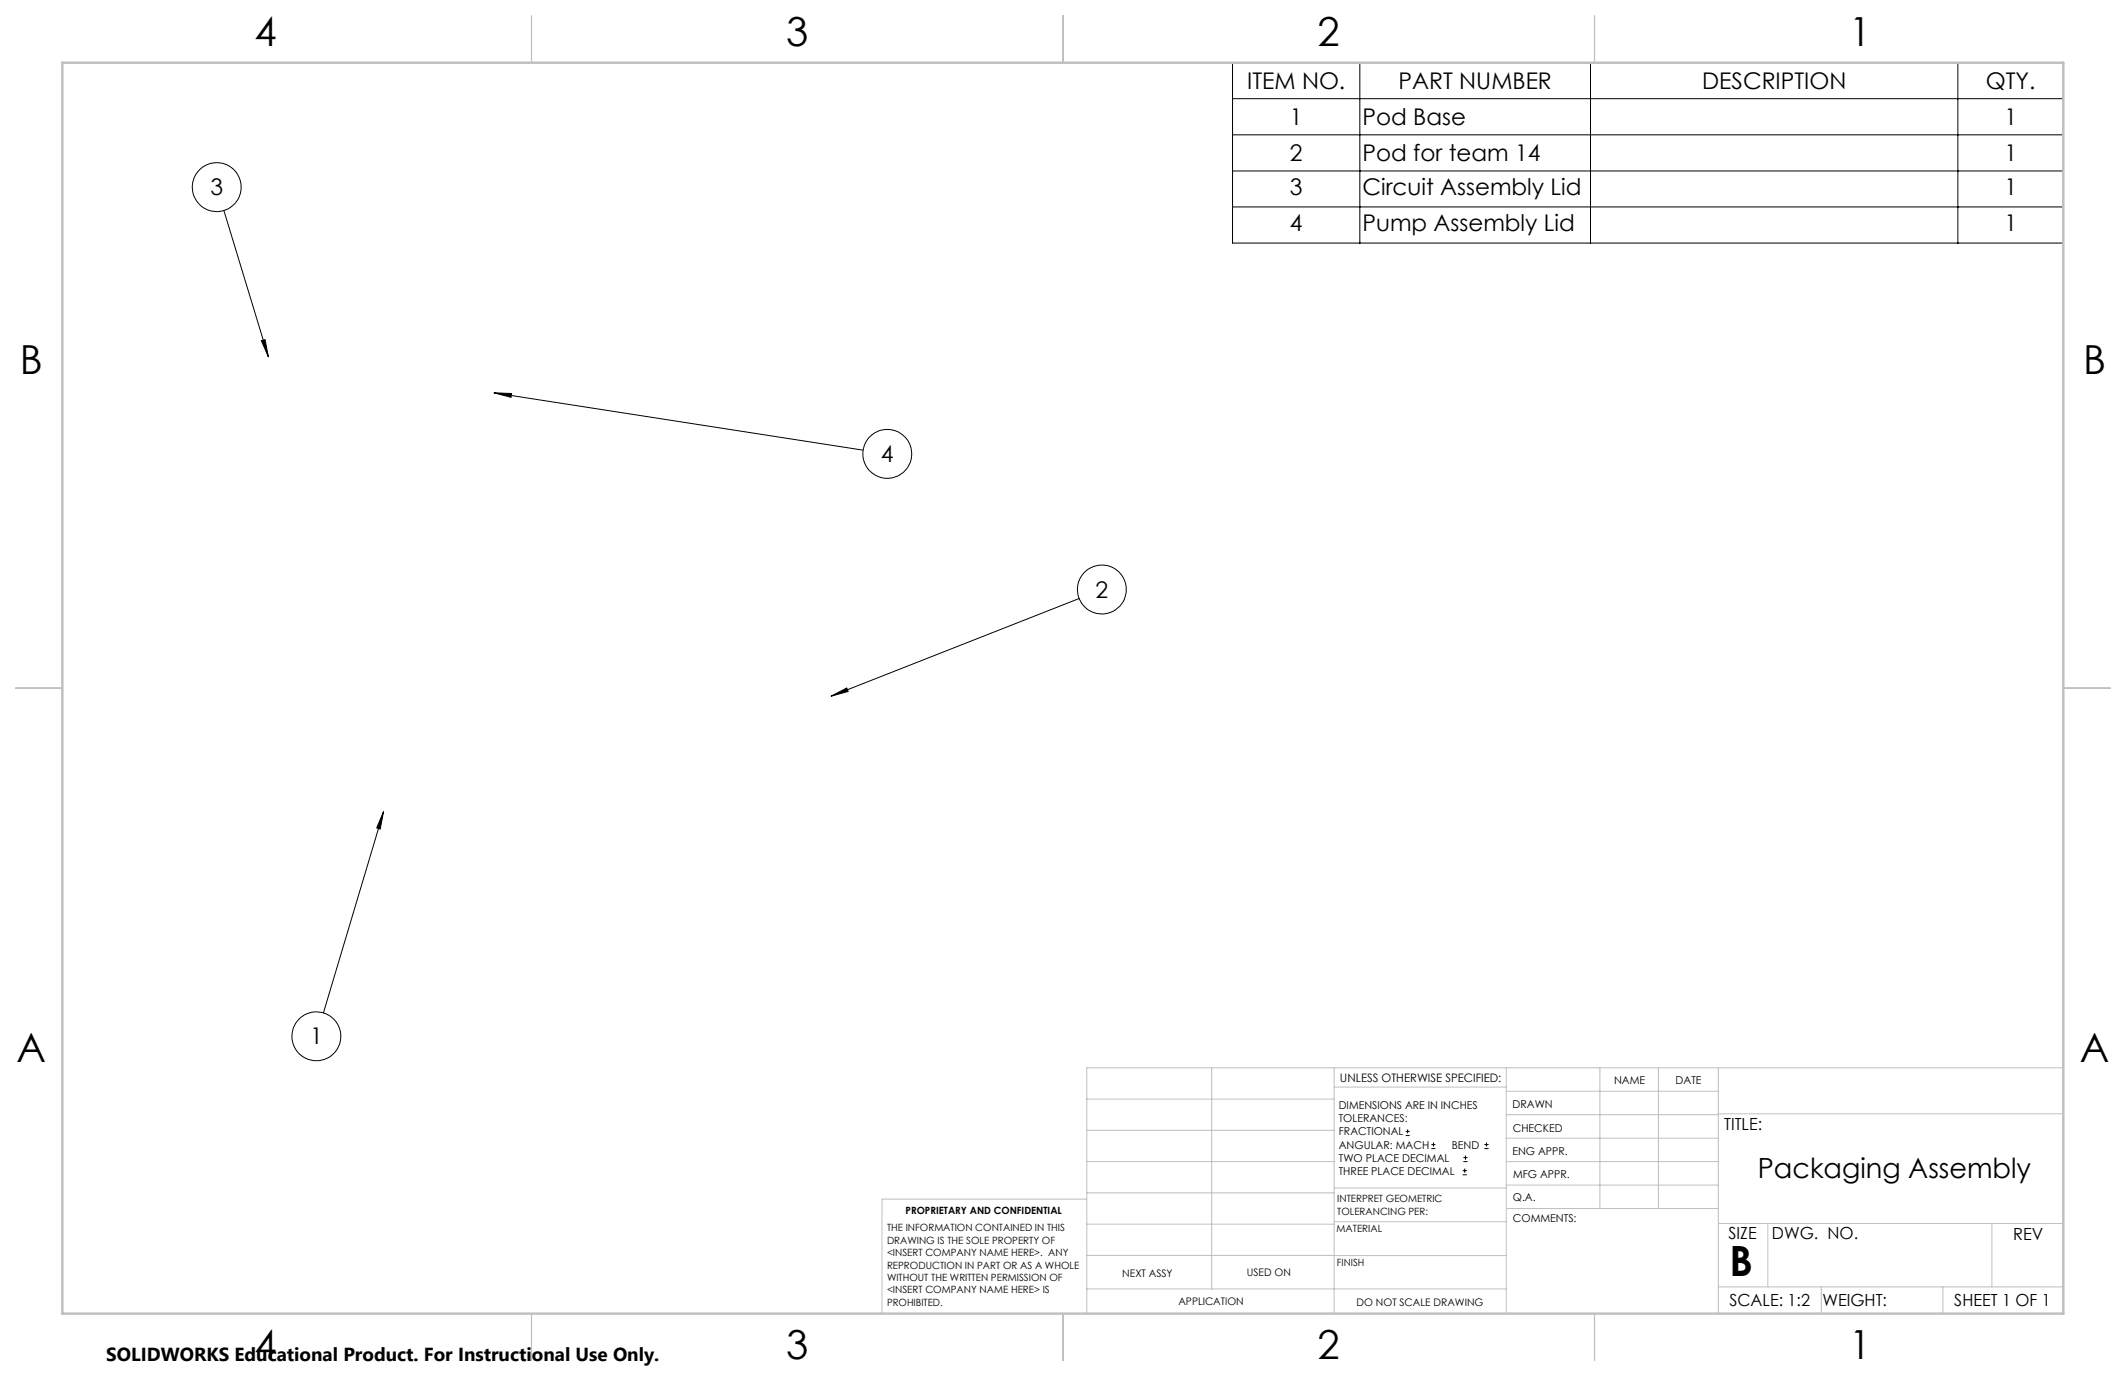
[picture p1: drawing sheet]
<svg xmlns="http://www.w3.org/2000/svg" width="432mm" height="279mm" viewBox="0 0 432 279" stroke-linecap="round" stroke-linejoin="round" font-family="sans-serif">
<g fill="none" stroke="#000" stroke-width=".2">
<path d="M250.3 12.7h168.8v36.7h-168.8zM276.2 12.7v36.7M323 12.7v36.7M397.7 12.7v36.7M250.3 20h168.8M250.3 27.4h168.8M250.3 34.7h168.8M45.5 42.8l9 29.7M250.3 42h168.8M53.1 69.2l.7-.2 .7 3.5zM100.3 79.8l3.6 .1-.1 .8zM100.3 79.8l75 11.6"/>
<path d="M219.2 121.5l-50.4 19.9M168.8 141.4l3.2-1.7 .3 .7zM77.9 164.8l-.7 3.5-.7-.2zM77.9 164.8l-12.2 40.9M285.5 230.6h.8M285.5 229.7h.8M285.9 229.3v.9M290.7 233.2h.8M290.7 232.4h.8M291.1 232v.8M297.1 238.5h.8M297.1 237.7h.8"/>
<path d="M297.2 235.9h.9M297.2 235.1h.9M297.5 237.3v.8M297.6 234.6v.9M301.5 233.2h.8M301.5 232.4h.8M301.9 232v.8"/>
<circle cx="44" cy="38" r="5"/>
<circle cx="180.2" cy="92.2" r="5"/>
<circle cx="223.8" cy="119.7" r="5"/>
<circle cx="64.3" cy="210.4" r="5"/>
</g>
<g fill="none" stroke="#c0c0c0" stroke-width=".2">
<path d="M246.1 216.8v44.9M271 216.8v49.9M305.9 216.8v49.9M324.9 216.8v28.6M336.8 216.8v28.6M349 216.8v49.9M419.1 216.8h-198.4v49.9M220.7 235.9h50.3M220.7 229.5h50.3M220.7 223.2h50.3M271 220.7h34.9M305.9 231.1h43.1"/>
<path d="M305.9 226.3h43.1M305.9 221.6h43.1M305.9 235.9h43.1M349 226.2h70.1M220.7 248.6h50.3M220.7 242.2h50.3M220.7 254.9h50.3M220.7 243.5h-41.6v23.2M271 255h34.9M271 248.1h35M271 241.2h35M305.9 240.6h43.1"/>
<path d="M306 245.4h43M349 248.4h70.1M359.1 248.4v12.9M404.6 248.4v12.9M220.7 261.7h85.2M349 261.3h70.1M369.9 261.3v5.4M394.6 261.3v5.4"/>
</g>
<path d="M107.9 3.2v9.5M215.9 3.2v9.5M323.8 3.2v9.5M3.1 139.7h9.6M419.1 139.7h9.5M107.9 266.7v9.6M215.9 266.7v9.6M323.8 266.7v9.6" fill="none" stroke="#c0c0c0" stroke-width=".25"/>
<path d="M12.7 12.7h406.4v254h-406.4z" fill="none" stroke="#c0c0c0" stroke-width=".5"/>
<path d="M100.3 79.8l3.6 .1-.1 .8zM168.8 141.4l3.2-1.7 .3 .7zM77.9 164.8l-.7 3.5-.7-.2zM53.1 69.2l.7-.2 .7 3.5z" fill="#000"/>
<text font-size="8.5" x="351.3" y="259">B</text>
<g font-size="8.1">
<text x="51.7" y="9.3">4</text>
<text x="159.7" y="9.3">3</text>
<text x="267.6" y="9.3">2</text>
<text x="375.6" y="9.3">1</text>
<text x="4" y="76">B</text>
<text x="423.1" y="76">B</text>
<text x="3.3" y="215.7">A</text>
<text x="422.4" y="215.7">A</text>
<text x="51.7" y="276">4</text>
<text x="159.7" y="276">3</text>
<text x="267.6" y="276">2</text>
<text x="375.6" y="276">1</text>
</g>
<text font-size="5.6" x="357" y="239.1">Packaging Assembly</text>
<g font-size="4.7">
<text x="253.3" y="18">ITEM NO.</text>
<text x="284.1" y="18">PART NUMBER</text>
<text x="345.7" y="18">DESCRIPTION</text>
<text x="403.3" y="18">QTY.</text>
<text x="262" y="25.4">1</text>
<text x="276.7" y="25.4">Pod Base</text>
<text x="407.1" y="25.4">1</text>
<text x="262" y="32.7">2</text>
<text x="276.7" y="32.7">Pod for team 14</text>
<text x="407.1" y="32.7">1</text>
<text x="42.7" y="39.6">3</text>
<text x="262" y="39.6">3</text>
<text x="276.7" y="39.6">Circuit Assembly Lid</text>
<text x="407.1" y="39.6">1</text>
<text x="262" y="46.9">4</text>
<text x="276.7" y="46.9">Pump Assembly Lid</text>
<text x="407.1" y="46.9">1</text>
<text x="178.9" y="93.8">4</text>
<text x="222.5" y="121.3">2</text>
<text x="63" y="212.1">1</text>
</g>
<text font-size="3.8" x="21.6" y="276.3">SOLIDWORKS Educational Product. For Instructional Use Only.</text>
<g font-size="3.4">
<text x="350.2" y="229.5">TITLE:</text>
<text x="351.1" y="251.6">SIZE</text>
<text x="359.9" y="251.6">DWG. NO.</text>
<text x="408.9" y="251.7">REV</text>
<text x="351.2" y="265.2">SCALE: 1:2</text>
<text x="370.1" y="265.3">WEIGHT:</text>
<text x="396.9" y="265.2">SHEET 1 OF 1</text>
</g>
<text font-size="2.4" x="272.2" y="219.7">UNLESS OTHERWISE SPECIFIED:</text>
<g font-size="2.2">
<text x="327.8" y="220.1">NAME</text>
<text x="340.3" y="220.2">DATE</text>
<text x="271.9" y="225.3">DIMENSIONS ARE IN INCHES</text>
<text x="271.9" y="227.9">TOLERANCES:</text>
<text x="307.2" y="224.9">DRAWN</text>
<text x="271.9" y="230.6">FRACTIONAL</text>
<text x="271.9" y="233.2">ANGULAR: MACH</text>
<text x="294.9" y="233.2">BEND</text>
<text x="307.3" y="229.8">CHECKED</text>
<text x="271.9" y="235.9">TWO PLACE DECIMAL</text>
<text x="271.9" y="238.5">THREE PLACE DECIMAL</text>
<text x="307.2" y="234.4">ENG APPR.</text>
<text x="307.3" y="239.2">MFG APPR.</text>
<text x="307.3" y="243.9">Q.A.</text>
<text x="307.3" y="248.1">COMMENTS:</text>
</g>
<g font-size="2.1">
<text x="227.9" y="259.2">NEXT ASSY</text>
<text x="253.3" y="259.2">USED ON</text>
<text x="239.3" y="265">APPLICATION</text>
<text x="275.5" y="265.1">DO NOT SCALE DRAWING</text>
</g>
<g font-size="2">
<text x="271.6" y="244.1">INTERPRET GEOMETRIC</text>
<text x="180.2" y="250">THE INFORMATION CONTAINED IN THIS</text>
<text x="183.9" y="246.4">PROPRIETARY AND CONFIDENTIAL</text>
<text x="271.5" y="250.2">MATERIAL</text>
<text x="271.6" y="246.6">TOLERANCING PER:</text>
<text x="180.2" y="252.5">DRAWING IS THE SOLE PROPERTY OF</text>
<text x="180.2" y="255.1">&lt;INSERT COMPANY NAME HERE&gt;. ANY</text>
<text x="180.2" y="257.6">REPRODUCTION IN PART OR AS A WHOLE</text>
<text x="271.5" y="257">FINISH</text>
<text x="180.2" y="260.1">WITHOUT THE WRITTEN PERMISSION OF</text>
<text x="180.2" y="262.6">&lt;INSERT COMPANY NAME HERE&gt; IS</text>
<text x="180.2" y="265.2">PROHIBITED.</text>
</g>
</svg>
